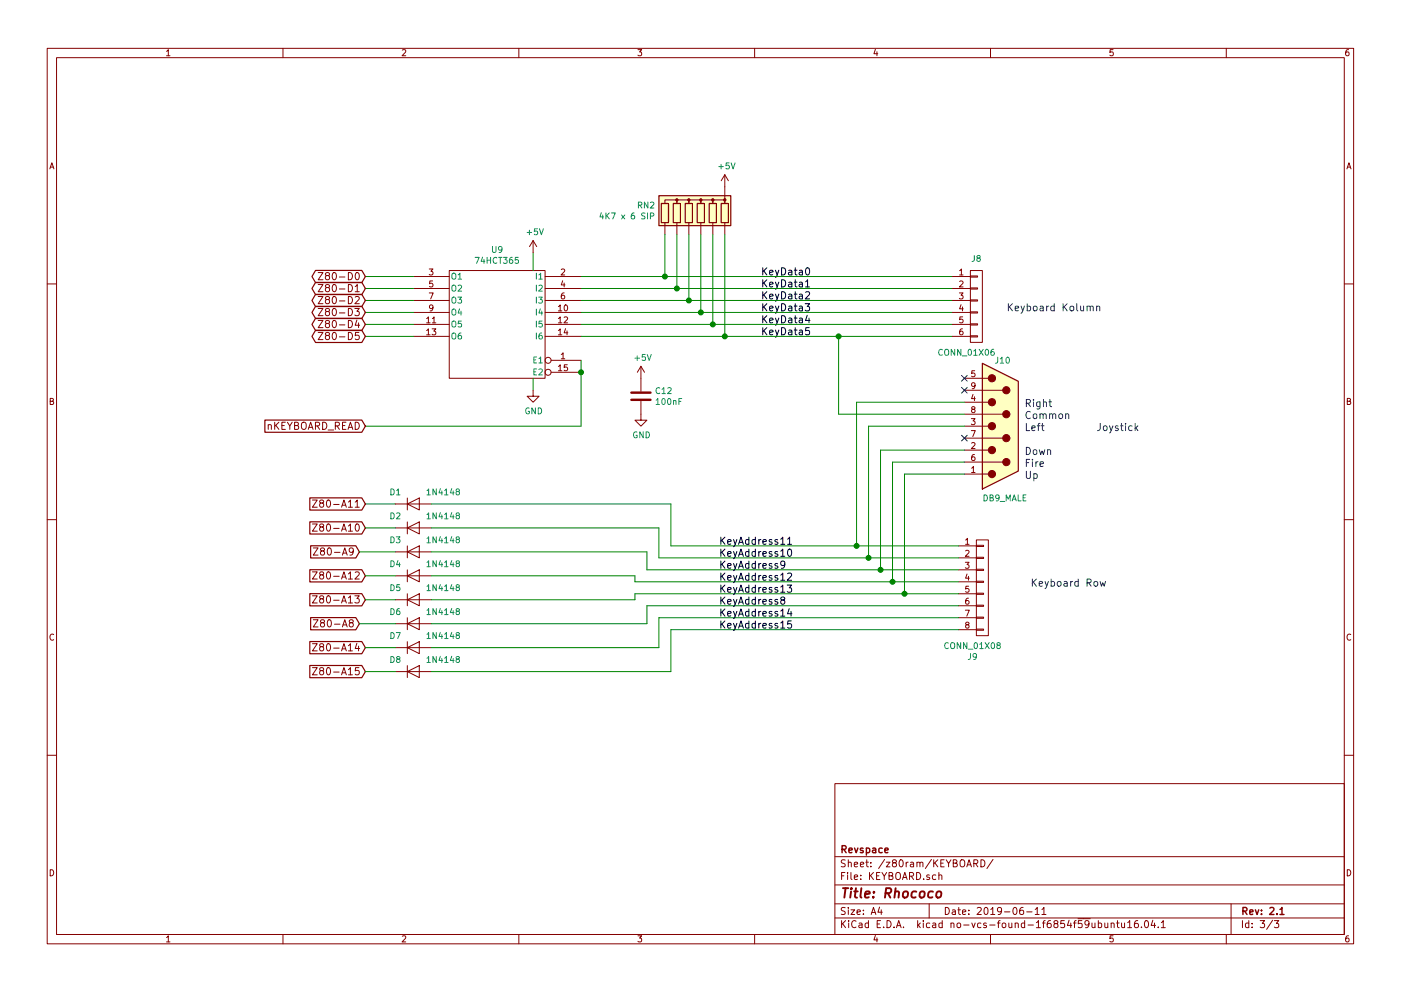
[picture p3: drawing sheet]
EESchema Schematic File Version 2
LIBS:rfbacklight-cache
LIBS:RHOCOCO-rescue
LIBS:power
LIBS:device
LIBS:transistors
LIBS:conn
LIBS:linear
LIBS:regul
LIBS:74xx
LIBS:cmos4000
LIBS:adc-dac
LIBS:memory
LIBS:xilinx
LIBS:microcontrollers
LIBS:dsp
LIBS:microchip
LIBS:analog_switches
LIBS:motorola
LIBS:texas
LIBS:intel
LIBS:audio
LIBS:interface
LIBS:digital-audio
LIBS:philips
LIBS:display
LIBS:cypress
LIBS:siliconi
LIBS:opto
LIBS:atmel
LIBS:contrib
LIBS:valves
LIBS:Zilog
LIBS:onsemi
LIBS:mechanical
LIBS:switches
LIBS:RHOCOCCO-PROPELLER
LIBS:martins_74hct574
LIBS:martins_74HCT670
LIBS:RHOCOCO-cache
EELAYER 26 0
EELAYER END
$Descr A4 11693 8268
encoding utf-8
Sheet 3 3
Title "Rhococo"
Date "2019-06-11"
Rev "2.1"
Comp "Revspace"
Comment1 ""
Comment2 ""
Comment3 ""
Comment4 ""
$EndDescr
$Comp
L D D2
U 1 1
P 3450 4400
F 0 "D2" H 3300 4500 50  0000 C CNN
F 1 "1N4148" H 3700 4500 50  0000 C CNN
F 2 "Diodes_THT:D_DO-35_SOD27_P7.62mm_Horizontal" H 3450 4400 50  0001 C CNN
F 3 "" H 3450 4400 50  0001 C CNN
	1    3450 4400
	1    0    0    -1  
$EndComp
$Comp
L D D3
U 1 1
P 3450 4600
F 0 "D3" H 3300 4700 50  0000 C CNN
F 1 "1N4148" H 3700 4700 50  0000 C CNN
F 2 "Diodes_THT:D_DO-35_SOD27_P7.62mm_Horizontal" H 3450 4600 50  0001 C CNN
F 3 "" H 3450 4600 50  0001 C CNN
	1    3450 4600
	1    0    0    -1  
$EndComp
$Comp
L D D4
U 1 1
P 3450 4800
F 0 "D4" H 3300 4900 50  0000 C CNN
F 1 "1N4148" H 3700 4900 50  0000 C CNN
F 2 "Diodes_THT:D_DO-35_SOD27_P7.62mm_Horizontal" H 3450 4800 50  0001 C CNN
F 3 "" H 3450 4800 50  0001 C CNN
	1    3450 4800
	1    0    0    -1  
$EndComp
$Comp
L D D5
U 1 1
P 3450 5000
F 0 "D5" H 3300 5100 50  0000 C CNN
F 1 "1N4148" H 3700 5100 50  0000 C CNN
F 2 "Diodes_THT:D_DO-35_SOD27_P7.62mm_Horizontal" H 3450 5000 50  0001 C CNN
F 3 "" H 3450 5000 50  0001 C CNN
	1    3450 5000
	1    0    0    -1  
$EndComp
$Comp
L D D6
U 1 1
P 3450 5200
F 0 "D6" H 3300 5300 50  0000 C CNN
F 1 "1N4148" H 3700 5300 50  0000 C CNN
F 2 "Diodes_THT:D_DO-35_SOD27_P7.62mm_Horizontal" H 3450 5200 50  0001 C CNN
F 3 "" H 3450 5200 50  0001 C CNN
	1    3450 5200
	1    0    0    -1  
$EndComp
$Comp
L D D7
U 1 1
P 3450 5400
F 0 "D7" H 3300 5500 50  0000 C CNN
F 1 "1N4148" H 3700 5500 50  0000 C CNN
F 2 "Diodes_THT:D_DO-35_SOD27_P7.62mm_Horizontal" H 3450 5400 50  0001 C CNN
F 3 "" H 3450 5400 50  0001 C CNN
	1    3450 5400
	1    0    0    -1  
$EndComp
$Comp
L D D8
U 1 1
P 3450 5600
F 0 "D8" H 3300 5700 50  0000 C CNN
F 1 "1N4148" H 3700 5700 50  0000 C CNN
F 2 "Diodes_THT:D_DO-35_SOD27_P7.62mm_Horizontal" H 3450 5600 50  0001 C CNN
F 3 "" H 3450 5600 50  0001 C CNN
	1    3450 5600
	1    0    0    -1  
$EndComp
$Comp
L D D1
U 1 1
P 3450 4200
F 0 "D1" H 3300 4300 50  0000 C CNN
F 1 "1N4148" H 3700 4300 50  0000 C CNN
F 2 "Diodes_THT:D_DO-35_SOD27_P7.62mm_Horizontal" H 3450 4200 50  0001 C CNN
F 3 "" H 3450 4200 50  0001 C CNN
	1    3450 4200
	1    0    0    -1  
$EndComp
$Comp
L 74LS365 U9
U 1 1
P 4150 2700
F 0 "U9" H 4150 3325 50  0000 C CNN
F 1 "74HCT365" H 4150 3234 50  0000 C CNN
F 2 "Housings_DIP:DIP-16_W7.62mm_Socket" H 4150 2700 50  0001 C CNN
F 3 "" H 4150 2700 50  0001 C CNN
	1    4150 2700
	-1   0    0    -1  
$EndComp
Text Label 6350 2300 0    60   ~ 0
KeyData0
Text Label 6350 2400 0    60   ~ 0
KeyData1
Text Label 6350 2500 0    60   ~ 0
KeyData2
Text Label 6350 2600 0    60   ~ 0
KeyData3
Text Label 6350 2700 0    60   ~ 0
KeyData4
Text Label 6350 2800 0    60   ~ 0
KeyData5
Wire Wire Line
	3450 2300 3050 2300
Wire Wire Line
	3450 2400 3050 2400
Wire Wire Line
	3450 2500 3050 2500
Wire Wire Line
	3450 2600 3050 2600
Wire Wire Line
	3450 2700 3050 2700
Wire Wire Line
	3450 2800 3050 2800
Wire Wire Line
	4850 3000 4850 3550
Wire Wire Line
	4850 3550 3050 3550
Connection ~ 4850 3100
Wire Wire Line
	4850 2300 7950 2300
Wire Wire Line
	4850 2400 7950 2400
Wire Wire Line
	4850 2500 7950 2500
Wire Wire Line
	4850 2600 7950 2600
Wire Wire Line
	4850 2700 7950 2700
Connection ~ 5550 2300
Connection ~ 5650 2400
Connection ~ 5750 2500
Connection ~ 5850 2600
Connection ~ 5950 2700
Wire Wire Line
	4850 2800 7950 2800
Wire Wire Line
	7000 2800 7000 3450
Wire Wire Line
	3600 4200 5600 4200
Wire Wire Line
	3600 4400 5500 4400
Wire Wire Line
	3600 4600 5400 4600
Wire Wire Line
	3600 4800 5300 4800
Wire Wire Line
	3600 5000 5300 5000
Wire Wire Line
	3600 5200 5400 5200
Wire Wire Line
	3600 5400 5500 5400
Wire Wire Line
	3600 5600 5600 5600
$Comp
L CONN_01X08 J9
U 1 1
P 8200 4900
F 0 "J9" H 8118 4325 50  0000 C CNN
F 1 "CONN_01X08" H 8118 4416 50  0000 C CNN
F 2 "Socket_Strips:Socket_Strip_Angled_1x08_Pitch2.54mm" H 8200 4900 50  0001 C CNN
F 3 "" H 8200 4900 50  0001 C CNN
	1    8200 4900
	1    0    0    -1  
$EndComp
$Comp
L DB9_MALE J10
U 1 1
P 8350 3550
F 0 "J10" H 8300 4100 50  0000 L CNN
F 1 "DB9_MALE" H 8200 2950 50  0000 L CNN
F 2 "rfbacklight:dB09-MALE" H 8350 3550 50  0001 C CNN
F 3 "" H 8350 3550 50  0001 C CNN
	1    8350 3550
	1    0    0    -1  
$EndComp
Wire Wire Line
	7000 3450 8050 3450
Wire Wire Line
	5600 4550 8000 4550
Wire Wire Line
	5600 4200 5600 4550
Wire Wire Line
	5500 4650 8000 4650
Wire Wire Line
	5500 4400 5500 4650
Wire Wire Line
	5400 4750 8000 4750
Wire Wire Line
	5400 4600 5400 4750
Wire Wire Line
	5300 4850 8000 4850
Wire Wire Line
	5300 4800 5300 4850
Wire Wire Line
	5300 4950 8000 4950
Wire Wire Line
	5300 5000 5300 4950
Wire Wire Line
	8000 5050 5400 5050
Wire Wire Line
	5400 5050 5400 5200
Wire Wire Line
	8000 5150 5500 5150
Wire Wire Line
	5500 5150 5500 5400
Wire Wire Line
	8000 5250 5600 5250
Wire Wire Line
	5600 5250 5600 5600
Wire Wire Line
	8050 3350 7150 3350
Wire Wire Line
	7150 3350 7150 4550
Connection ~ 7150 4550
Wire Wire Line
	8050 3550 7250 3550
Wire Wire Line
	7250 3550 7250 4650
Connection ~ 7250 4650
Wire Wire Line
	8050 3750 7350 3750
Wire Wire Line
	7350 3750 7350 4750
Connection ~ 7350 4750
Wire Wire Line
	8050 3850 7450 3850
Wire Wire Line
	7450 3850 7450 4850
Connection ~ 7450 4850
Wire Wire Line
	8050 3950 7550 3950
Wire Wire Line
	7550 3950 7550 4950
Connection ~ 7550 4950
Text Label 6000 5050 0    60   ~ 0
KeyAddress8
Text Label 6000 4750 0    60   ~ 0
KeyAddress9
Text Label 6000 4650 0    60   ~ 0
KeyAddress10
Text Label 6000 4550 0    60   ~ 0
KeyAddress11
Text Label 6000 4850 0    60   ~ 0
KeyAddress12
Text Label 6000 4950 0    60   ~ 0
KeyAddress13
Text Label 6000 5150 0    60   ~ 0
KeyAddress14
Text Label 6000 5250 0    60   ~ 0
KeyAddress15
$Comp
L CONN_01X06 J8
U 1 1
P 8150 2550
F 0 "J8" H 8150 2950 50  0000 C CNN
F 1 "CONN_01X06" H 8068 2166 50  0000 C CNN
F 2 "Socket_Strips:Socket_Strip_Angled_1x06_Pitch2.54mm" H 8150 2550 50  0001 C CNN
F 3 "" H 8150 2550 50  0001 C CNN
	1    8150 2550
	1    0    0    -1  
$EndComp
Connection ~ 7000 2800
Text Notes 8400 2600 0    60   ~ 0
Keyboard Kolumn
Text Notes 8600 4900 0    60   ~ 0
Keyboard Row
Text Notes 9150 3600 0    60   ~ 0
Joystick
Text Notes 8550 3400 0    60   ~ 0
Right
Text Notes 8550 3500 0    60   ~ 0
Common
Text Notes 8550 3600 0    60   ~ 0
Left
Text Notes 8550 3800 0    60   ~ 0
Down
Text Notes 8550 3900 0    60   ~ 0
Fire
Text Notes 8550 4000 0    60   ~ 0
Up
$Comp
L R_Network06 RN2
U 1 1
P 5750 1750
F 0 "RN2" H 6029 1796 50  0000 L CNN
F 1 "4K7 x 6 SIP" H 6029 1705 50  0000 L CNN
F 2 "Resistors_THT:R_Array_SIP7" H 6029 1659 50  0001 L CNN
F 3 "" H 5750 1750 50  0001 C CNN
	1    5750 1750
	-1   0    0    -1  
$EndComp
$Comp
L +5V #PWR050
U 1 1
P 6050 1550
F 0 "#PWR050" H 6050 1400 50  0001 C CNN
F 1 "+5V" H 6065 1723 50  0000 C CNN
F 2 "" H 6050 1550 50  0001 C CNN
F 3 "" H 6050 1550 50  0001 C CNN
	1    6050 1550
	1    0    0    -1  
$EndComp
$Comp
L C C12
U 1 1
P 5350 3300
F 0 "C12" H 5465 3346 50  0000 L CNN
F 1 "100nF" H 5465 3255 50  0000 L CNN
F 2 "Capacitors_THT:C_Disc_D4.7mm_W2.5mm_P5.00mm" H 5388 3150 50  0001 C CNN
F 3 "" H 5350 3300 50  0001 C CNN
	1    5350 3300
	1    0    0    -1  
$EndComp
$Comp
L GND #PWR052
U 1 1
P 5350 3450
F 0 "#PWR052" H 5350 3200 50  0001 C CNN
F 1 "GND" H 5355 3277 50  0000 C CNN
F 2 "" H 5350 3450 50  0001 C CNN
F 3 "" H 5350 3450 50  0001 C CNN
	1    5350 3450
	1    0    0    -1  
$EndComp
$Comp
L +5V #PWR051
U 1 1
P 5350 3150
F 0 "#PWR051" H 5350 3000 50  0001 C CNN
F 1 "+5V" H 5365 3323 50  0000 C CNN
F 2 "" H 5350 3150 50  0001 C CNN
F 3 "" H 5350 3150 50  0001 C CNN
	1    5350 3150
	1    0    0    -1  
$EndComp
Text GLabel 3050 2300 0    60   BiDi ~ 0
Z80-D0
Text GLabel 3050 2400 0    60   BiDi ~ 0
Z80-D1
Text GLabel 3050 2500 0    60   BiDi ~ 0
Z80-D2
Text GLabel 3050 2600 0    60   BiDi ~ 0
Z80-D3
Text GLabel 3050 2700 0    60   BiDi ~ 0
Z80-D4
Text GLabel 3050 2800 0    60   BiDi ~ 0
Z80-D5
Text GLabel 3050 3550 0    60   Input ~ 0
nKEYBOARD_READ
Text GLabel 3000 5200 0    60   Input ~ 0
Z80-A8
Text GLabel 3000 4600 0    60   Input ~ 0
Z80-A9
Text GLabel 3050 4400 0    60   Input ~ 0
Z80-A10
Text GLabel 3050 4200 0    60   Input ~ 0
Z80-A11
Text GLabel 3050 4800 0    60   Input ~ 0
Z80-A12
Text GLabel 3050 5000 0    60   Input ~ 0
Z80-A13
Text GLabel 3050 5400 0    60   Input ~ 0
Z80-A14
Text GLabel 3050 5600 0    60   Input ~ 0
Z80-A15
Wire Wire Line
	4450 2250 4450 2100
Wire Wire Line
	4450 3150 4450 3250
$Comp
L +5V #PWR053
U 1 1
P 4450 2100
F 0 "#PWR053" H 4450 1950 50  0001 C CNN
F 1 "+5V" H 4465 2273 50  0000 C CNN
F 2 "" H 4450 2100 50  0001 C CNN
F 3 "" H 4450 2100 50  0001 C CNN
	1    4450 2100
	1    0    0    -1  
$EndComp
$Comp
L GND #PWR054
U 1 1
P 4450 3250
F 0 "#PWR054" H 4450 3000 50  0001 C CNN
F 1 "GND" H 4455 3077 50  0000 C CNN
F 2 "" H 4450 3250 50  0001 C CNN
F 3 "" H 4450 3250 50  0001 C CNN
	1    4450 3250
	1    0    0    -1  
$EndComp
NoConn ~ 8050 3150
NoConn ~ 8050 3250
NoConn ~ 8050 3650
Wire Wire Line
	3050 4200 3300 4200
Wire Wire Line
	3050 4400 3300 4400
Wire Wire Line
	3000 4600 3300 4600
Wire Wire Line
	3050 4800 3300 4800
Wire Wire Line
	3050 5000 3300 5000
Wire Wire Line
	3000 5200 3300 5200
Wire Wire Line
	3050 5400 3300 5400
Wire Wire Line
	3050 5600 3300 5600
Wire Wire Line
	5550 1950 5550 2300
Wire Wire Line
	5650 1950 5650 2400
Wire Wire Line
	5750 1950 5750 2500
Wire Wire Line
	5850 1950 5850 2600
Wire Wire Line
	5950 1950 5950 2700
Wire Wire Line
	6050 1950 6050 2800
Connection ~ 6050 2800
$EndSCHEMATC
